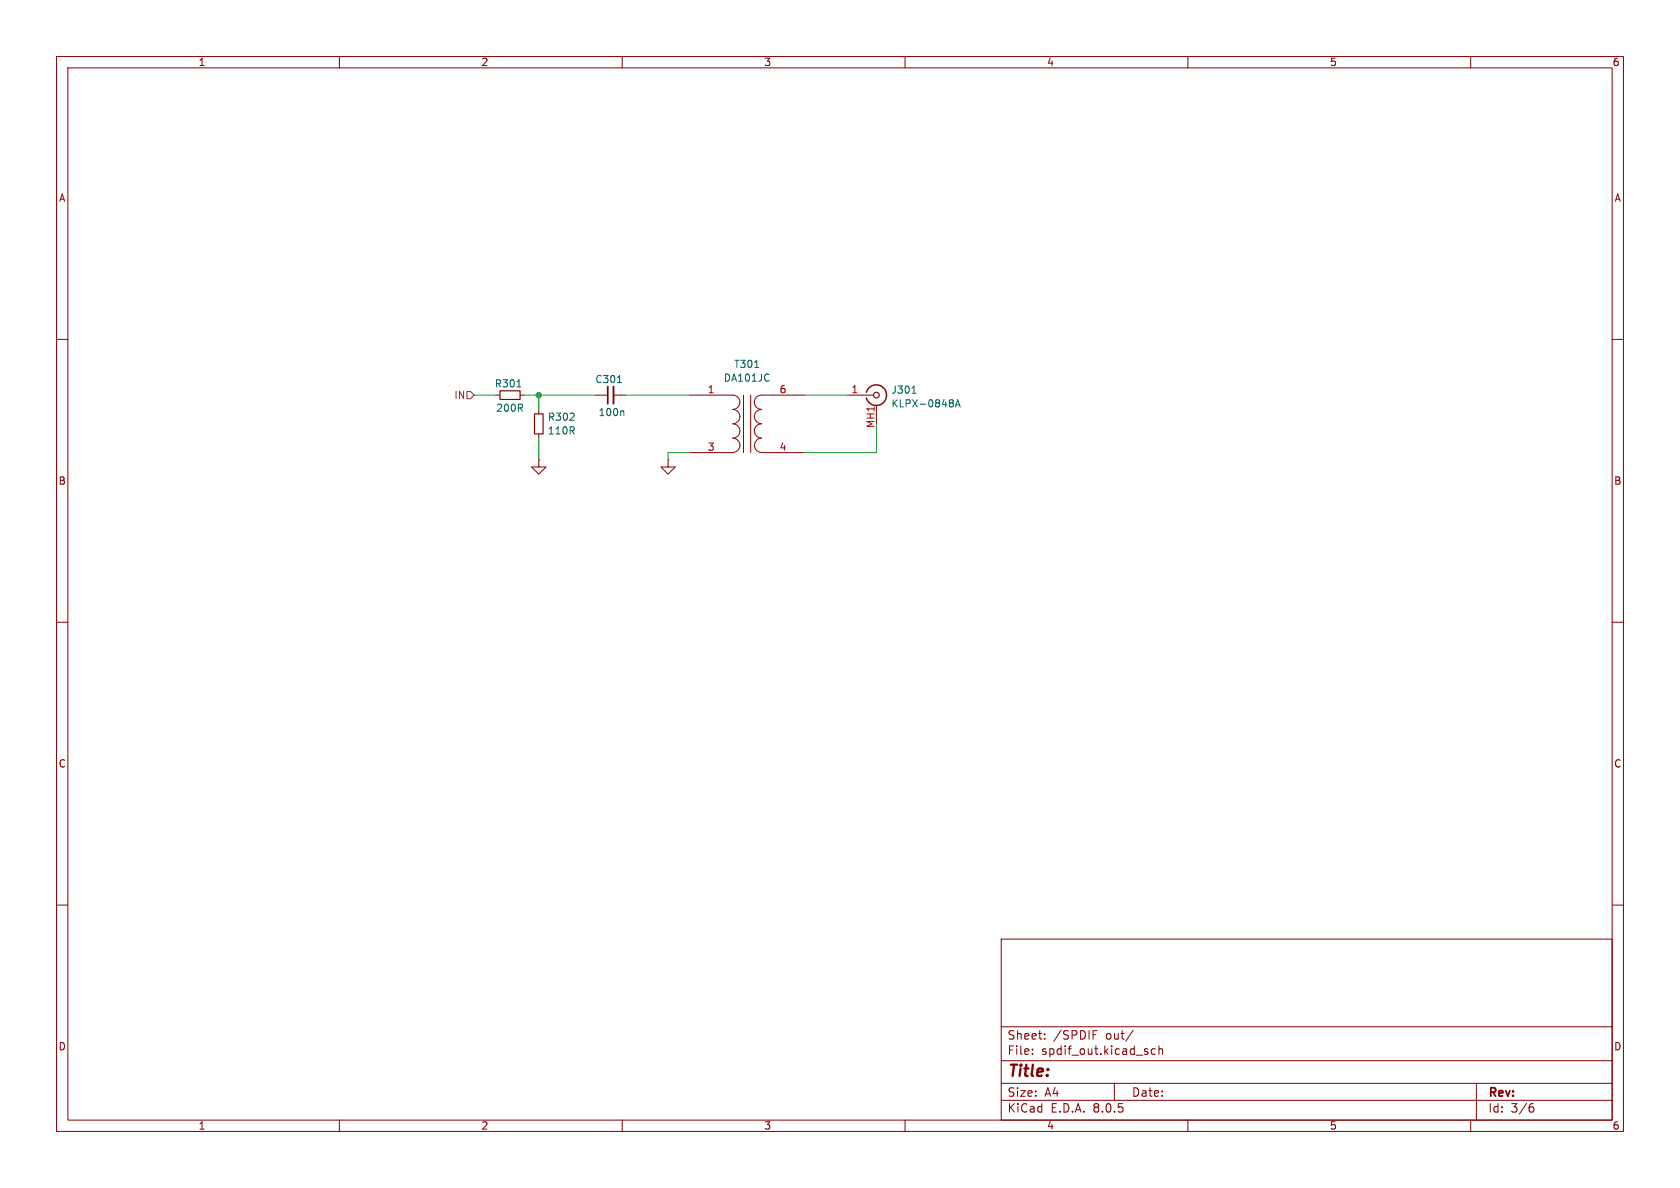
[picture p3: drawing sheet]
<svg xmlns="http://www.w3.org/2000/svg" width="297mm" height="210mm" viewBox="0 0 297 210" stroke-linecap="round" stroke-linejoin="round" font-family="sans-serif">
<g fill="none" stroke="#840000" stroke-width=".18">
<path d="M10 10h277v190h-277zM12 12h273v186h-273zM60 10v2M110 10v2M160 10v2M210 10v2M260 10v2M10 60h2M285 60h2M87.6 69.9h.8M91.9 69.9h.8M95.2 72.4v.8"/>
<path d="M95.2 76.7v.8M105.4 69.9h2M108.5 69.9h2M121.9 69.9h7.6a1.26 1.26 0 0 1 1.3 1.2 1.26 1.26 0 0 1-1.3 1.3M129.5 77.5a1.26 1.26 0 0 1 1.3 1.2 1.26 1.26 0 0 1-1.3 1.3h-7.6M129.5 72.4a1.27 1.27 0 0 1 1.3 1.3 1.27 1.27 0 0 1-1.3 1.2 1.26 1.26 0 0 1 1.3 1.3 1.26 1.26 0 0 1-1.3 1.2M131.4 69.9v10.1M132.7 69.9v10.1M134.6 72.4a1.27 1.27 0 0 0-1.2 1.3 1.27 1.27 0 0 0 1.2 1.2 1.26 1.26 0 0 0-1.2 1.3 1.26 1.26 0 0 0 1.2 1.2M134.6 77.5a1.26 1.26 0 0 0-1.2 1.2 1.26 1.26 0 0 0 1.2 1.3h7.6M142.2 69.9h-7.6a1.26 1.26 0 0 0-1.2 1.2 1.26 1.26 0 0 0 1.2 1.3M149.9 69.9h4.5"/>
<path d="M154.9 71.6v.8M95.2 81.3v1.3h1.3l-1.3 1.2-1.2-1.2h1.2M95.2 81.3h.1M118.1 81.3v1.3h1.3l-1.3 1.2-1.3-1.2h1.3M118.1 81.3h.1M10 110h2M285 110h2M10 160h2M285 160h2M177 166h108v32h-108zM60 198v2M110 198v2"/>
<path d="M160 198v2M177 194.5h108M177 191.5h108M177 187.5h108M177 181.5h108M182.5 186.3v.1M182.5 185.5v.1M184.7 183.6v.1M184.7 182.8v.1M193.2 182.9h.5M193.2 182.2h.8M197 191.5v3"/>
<path d="M200.3 182.1l-1.3 2M204.2 185.5l-.4-.1-.3 .3v.4l.2 .2h.5M204.9 185.5l.2-.1 .4 .1v.9M204.9 184.9v1.5M210 198v2M260 198v2M261 191.5v6.5M270.6 195.7h.3l.3 .3-.1 .5-.5 .1M271 195.1l-.4 .1"/>
</g>
<g fill="none" stroke="#840000" stroke-width=".2">
<path d="M88.4 69.1h3.5v1.5h-3.5zM94.5 73.2h1.5v3.5h-1.5z"/>
<circle cx="154.9" cy="69.9" r=".51"/>
</g>
<path d="M153.2 69.3a1.82 1.82 0 0 1 2.8-.9 1.82 1.82 0 0 1-.1 3 1.82 1.82 0 0 1-2.7-1" fill="none" stroke="#840000" stroke-width=".25"/>
<path d="M91.4 68.4h.7M109.2 67.6h.7M110.1 72.6l.2 .2v.7M133.4 65h.7M161.2 69.5h.7M168.3 70.7l.2 .2-.2 .3 .2 .3v.2l-.2 .2M168.9 71.9l.4-1.2 .4 1.2M169 71.6h.6" fill="none" stroke="#006464" stroke-width=".18"/>
<path d="M108.5 68.3v3.1" fill="none" stroke="#840000" stroke-width=".33"/>
<path d="M107.4 68.3v3.1" fill="none" stroke="#840000" stroke-width=".3"/>
<path d="M82.5 69.2h.7l.6 .7-.6 .6h-.7z" fill="none" stroke="#725600" stroke-width=".18"/>
<path d="M83.8 69.9h3.8M92.7 69.9h12.7M95.2 69.9v2.5M95.2 77.5v3.8M110.5 69.9h11.4M142.2 69.9h7.7M154.9 74.9v5.1h-12.7M121.9 80h-3.8v1.3" fill="none" stroke="#009600" stroke-width=".18"/>
<circle cx="95.2" cy="69.9" r=".46" fill="#009600" stroke="#009600" stroke-width=".18"/>
<text font-size="2.8" fill="#840000" x="178" y="190.9">Title:</text>
<g font-size="2.1" fill="#840000">
<text x="178" y="184">Sheet:</text>
<text x="186.2" y="184">/SPDIF</text>
<text x="195.5" y="184">out/</text>
<text x="178" y="186.7">File:</text>
<text x="184.1" y="186.7">spdif_out.kicad_sch</text>
<text x="178" y="196.9">KiCad</text>
<text x="178" y="194.1">Size:</text>
<text x="184.7" y="194.1">A4</text>
<text x="185.7" y="196.9">E.D.A.</text>
<text x="193.3" y="196.9">8.0.5</text>
<text x="200" y="194.1">Date:</text>
<text x="263" y="194.3">Rev:</text>
<text x="263" y="196.9">Id:</text>
<text x="267.1" y="196.9">3/6</text>
</g>
<g font-size="1.8" fill="#840000">
<text x="35" y="11.9">1</text>
<text x="85" y="11.9">2</text>
<text x="135" y="11.9">3</text>
<text x="185" y="11.9">4</text>
<text x="235" y="11.9">5</text>
<text x="285" y="11.9">6</text>
<text x="10.3" y="35.9">A</text>
<text x="285.3" y="35.9">A</text>
<text x="10.3" y="85.9">B</text>
<text x="285.3" y="85.9">B</text>
<text x="10.3" y="135.9">C</text>
<text x="285.3" y="135.9">C</text>
<text x="10.3" y="185.9">D</text>
<text x="285.3" y="185.9">D</text>
<text x="35" y="199.9">1</text>
<text x="85" y="199.9">2</text>
<text x="135" y="199.9">3</text>
<text x="185" y="199.9">4</text>
<text x="235" y="199.9">5</text>
<text x="285" y="199.9">6</text>
</g>
<g font-size="1.8" fill="#006464">
<text x="129.7" y="65.2">T301</text>
<text x="87.4" y="68.7">R301</text>
<text x="105.1" y="67.9">C301</text>
<text x="127.9" y="67.7">DA101JC</text>
<text x="157.5" y="69.8">J301</text>
<text x="87.6" y="73">200R</text>
<text x="96.8" y="74.6">R302</text>
<text x="96.8" y="77">110R</text>
<text x="105.7" y="73.8">100n</text>
<text x="157.5" y="72.2">KLPX-0848A</text>
</g>
<text font-size="1.8" fill="#725600" x="80.2" y="70.7">IN</text>
<g font-size="1.8" fill="#a90000">
<text x="125" y="69.6">1</text>
<text x="137.7" y="69.6">6</text>
<text x="150.4" y="69.6">1</text>
<text x="154.7" y="75.8" transform="rotate(-90 154.7 75.8)">MH1</text>
<text x="125" y="79.8">3</text>
<text x="137.7" y="79.8">4</text>
</g>
</svg>
